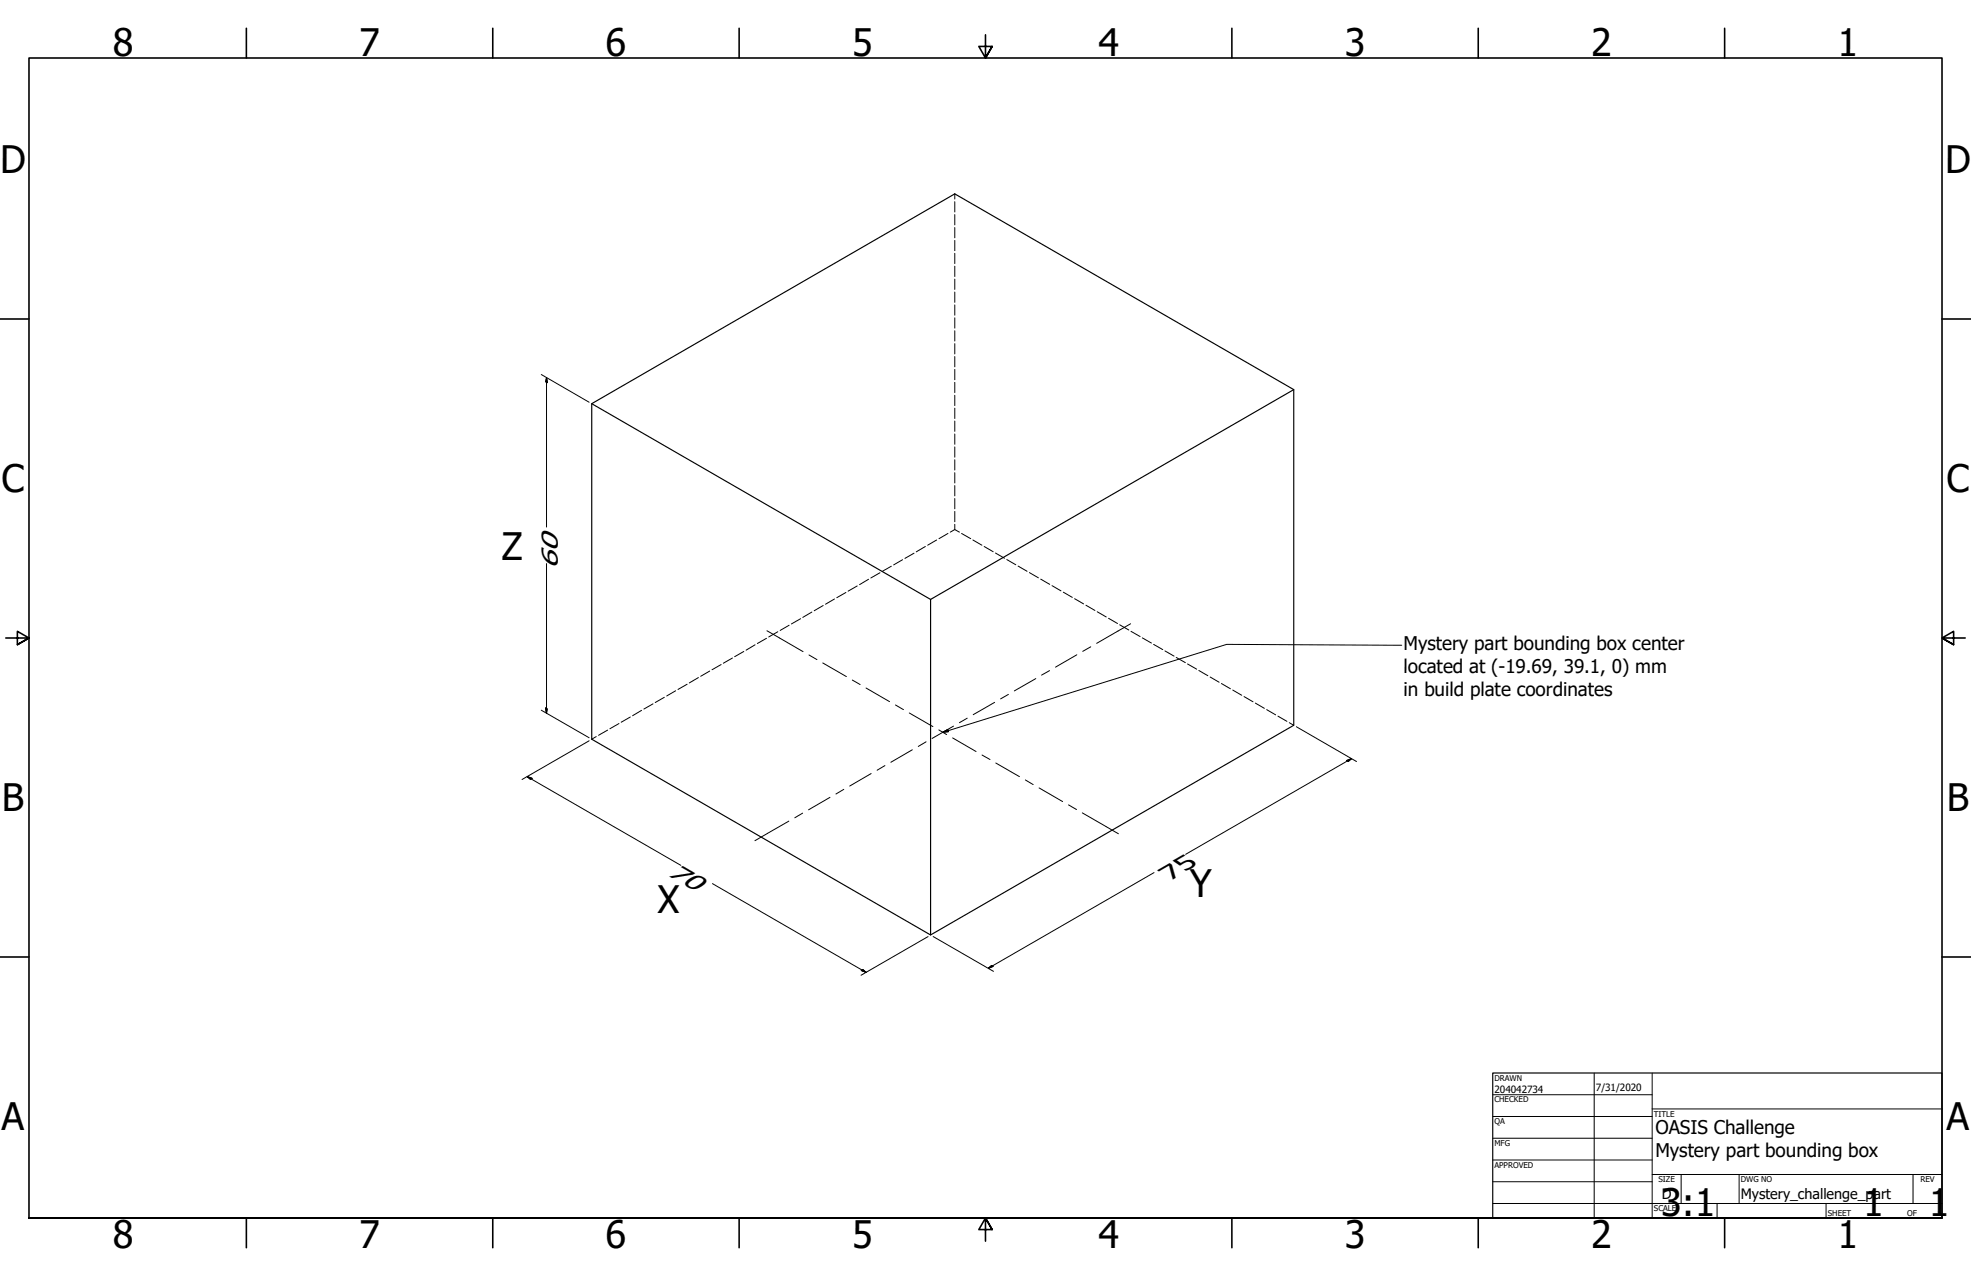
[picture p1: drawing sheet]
<svg xmlns="http://www.w3.org/2000/svg" width="864mm" height="559mm" viewBox="0 0 864 559" stroke-linecap="round" stroke-linejoin="round" font-family="sans-serif">
<!-- layer: Visible (ANSI) -->
<path d="M259.3 176.8l148.4 85.7M566.9 170.6l-159.2 91.9v146.9l-148.4-85.7v-146.9l159-91.9 148.6 85.7v147l-159.2 91.8" fill="none" stroke="#000" stroke-width=".51"/>
<!-- layer: Hidden (ANSI) -->
<g fill="none" stroke="#000" stroke-width=".44">
<path d="M418.3 84.9v2.3M418.3 88.3v4.5M418.3 94v4.5M418.3 99.6v4.5M418.3 105.3v4.5M418.3 110.9v4.5M418.3 116.6v4.5M418.3 122.2v4.5M418.3 127.9v4.5M418.3 133.5v4.5M418.3 139.2v4.5M418.3 144.8v4.6"/>
<path d="M418.3 150.5v4.5M418.3 156.1v4.6M418.3 161.8v4.5M418.3 167.4v4.6M418.3 173.1v4.5M418.3 178.8v4.5M418.3 184.4v4.5M418.3 190.1v4.5M418.3 195.7v4.5M418.3 201.4v4.5M418.3 207v4.5M418.3 212.7v4.5"/>
<path d="M418.3 218.3v4.5M405.4 239.3l-4 2.4M410.4 236.5l-3.9 2.3M415.4 233.6l-4 2.3M416.4 233l1.9-1.1 2.1 1.1M418.3 224v4.5M418.3 229.6v2.3M421.3 233.6l4 2.3M426.3 236.5l3.9 2.3M431.2 239.3l4 2.3M370.6 259.5l-4 2.2M375.6 256.6l-4 2.3"/>
<path d="M380.6 253.7l-4 2.3M385.6 250.8l-4 2.3M390.5 248l-4 2.3M395.5 245.1l-4 2.3M400.5 242.3l-4 2.2M436.2 242.2l3.9 2.3M441.1 245l4 2.3M446.1 247.9l3.9 2.3M451 250.8l4 2.2M456 253.6l3.9 2.3M460.9 256.5l4 2.3M465.9 259.3l3.9 2.3"/>
<path d="M335.9 279.5l-4 2.3M340.8 276.7l-4 2.3M345.8 273.8l-4 2.3M350.8 271l-4 2.2M355.7 268l-4 2.4M360.7 265.2l-4 2.3M365.6 262.3l-3.9 2.3M470.9 262.2l3.9 2.3M475.8 265l3.9 2.3M480.8 267.9l3.9 2.3M485.7 270.8l3.9 2.2M490.6 273.6l4 2.3"/>
<path d="M495.6 276.5l4 2.3M500.5 279.3l4 2.3M301.1 299.7l-4 2.2M306 296.7l-4 2.4M311 293.9l-4 2.3M316 291l-4 2.3M320.9 288.2l-4 2.2M325.9 285.3l-4 2.3M330.8 282.4l-3.9 2.3M505.5 282.2l4 2.3M510.4 285.1l4 2.2M515.4 287.9l4 2.3"/>
<path d="M520.3 290.8l4 2.3M525.3 293.6l3.9 2.3M530.2 296.5l4 2.3M535.2 299.3l3.9 2.3M266.3 319.7l-4 2.3M271.2 316.9l-4 2.3M276.2 314l-4 2.3M281.1 311.1l-3.9 2.3M286.1 308.2l-4 2.3M291.1 305.4l-4 2.3M296 302.5l-3.9 2.3M540.1 302.2l4 2.3"/>
<path d="M545.1 305.1l3.9 2.2M550 307.9l4 2.3M555 310.8l3.9 2.3M559.9 313.6l4 2.3M564.9 316.5l2 1.1M261.2 322.6l-1.9 1.1"/>
</g>
<!-- layer: Border (ANSI) -->
<g fill="none" stroke="#000" stroke-width=".7">
<path d="M107.9 12.4v13M215.9 12.4v13M323.8 12.4v13M431.8 15.2v10.2l-2.9-5.1h5.8l-2.9 5.1 2.9-5.1M539.8 12.4v13M647.7 12.4v13M755.6 12.4v13M0 139.7h12.7M850.9 139.7h12.7M2.5 279.4h10.2l-5.1-2.9v5.8l5.1-2.9-5.1 2.9M861.1 279.4h-10.2l5.1-2.9v5.8l-5.1-2.9 5.1 2.9M0 419.1h12.7"/>
<path d="M850.9 419.1h12.7M12.7 533.4v-508h838.2v508h-838.2h838.2M107.9 533.4v13M215.9 533.4v13M323.8 533.4v13M434.7 538.5l-2.9-5.1 2.9 5.1h-5.8l2.9-5.1v10.2M539.8 533.4v13M647.7 533.4v13M755.6 533.4v13"/>
</g>
<!-- layer: Title (ANSI) -->
<g fill="none" stroke="#000" stroke-width=".44">
<path d="M654 479.4h69.9M698.5 469.9v63.5M723.9 469.9v63.5M654 488.9h69.9M654 498.5h69.9M723.9 485.6h127M654 508h69.9M654 517.5h69.9M723.9 514.3h127M736.6 514.3v12.7M762 514.3v12.7M838.2 514.3v12.7"/>
<path d="M654 527h196.9M752.3 527v6.4M800.1 527v6.4"/>
</g>
<path d="M654 469.9h196.9v63.5h-196.9z" fill="none" stroke="#000" stroke-width=".51"/>
<!-- layer: Dimension (ANSI) -->
<g fill="none" stroke="#000" stroke-width=".44">
<path d="M237.2 164l20.9 12.1M239.5 165.4l.3 2.2-.7-.4zM239.5 165.4v65.4M239.5 246.8v65.5M237.2 311l20.9 12.1M239.1 310.1l.7 .4-.3 1.8zM568 318.3l26.4 15.2M258.1 324.4l-29.4 17M590 333.1l2.1-.9-1.4 1.2zM592.1 332.2l-72.6 41.9M231 340.1l2.1 .8-.7 .4zM231 340.1l67.3 38.9"/>
<path d="M312.2 387l67.3 38.8M505.7 382.1l-72.6 42M406.7 410.1l-29.4 17M408.9 410.1l26.4 15.3M377.4 425l.7-.4 1.4 1.2zM433.1 424.1l1.4-1.3 .7 .4z"/>
</g>
<path d="M239.5 165.4l.3 2.2zM239.5 165.4l.3 2.2-.7-.4zM239.1 310.1l.4 2.2zM239.1 310.1l.7 .4-.3 1.8zM590.7 333.4l1.4-1.2zM590 333.1l2.1-.9-1.4 1.2zM231 340.1l2.1 .8zM231 340.1l2.1 .8-.7 .4zM377.4 425l2.1 .8zM377.4 425l.7-.4 1.4 1.2zM433.1 424.1l1.4-1.3zM433.1 424.1l1.4-1.3 .7 .4z" fill="#000" stroke="#000" stroke-width=".44"/>
<!-- layer: Centerline (ANSI) -->
<g fill="none" stroke="#000" stroke-width=".44">
<path d="M336 276.2l15.9 9.2M495.4 273.2l-14.9 8.5M354.5 286.8l3.4 2.1M360.5 290.3l10.3 6M373.4 297.8l3.5 2M453.8 297.2l-9.4 5.4M459.9 293.7l-3.5 2M471.8 286.8l-9.3 5.4M477.9 283.3l-3.5 1.9M379.5 301.3l10.3 6M392.4 308.7l3.5 2.1M398.4 312.2l10.3 6"/>
<path d="M411.4 319.7l3.4 2M417.8 318l-9.4 5.4M423.8 314.5l-3.4 2M435.8 307.6l-9.4 5.4M441.8 304.1l-3.4 2M381.7 338.8l-9.4 5.4M387.7 335.3l-3.4 2M399.7 328.4l-9.4 5.4M405.8 324.9l-3.5 2M417.4 323.2l10.3 5.9M430.3 330.6l3.5 2M436.3 334.1l10.4 6"/>
<path d="M345.6 359.6l-14.8 8.6M351.7 356.1l-3.5 2M363.7 349.2l-9.4 5.4M369.7 345.7l-3.4 2M449.3 341.6l3.4 2M455.3 345.1l10.3 5.9M468.2 352.5l3.5 2M474.2 356l15.8 9.1"/>
</g>
<!-- layer: Symbol (ANSI) -->
<path d="M413.1 320.7l2.2-1.2zM413.1 320.7l2.2-1.2 .3 .9z" fill="#000" stroke="#000" stroke-width=".44"/>
<path d="M614.2 282.6l-76.7-.4-124 38.3M415.3 319.5l.3 .9-2.3 .3" fill="none" stroke="#000" stroke-width=".44"/>
<g font-size="16.6">
<text x="49.5" y="24.4">8</text>
<text x="157.4" y="24.4">7</text>
<text x="265.4" y="24.4">6</text>
<text x="373.3" y="24.4">5</text>
<text x="481.3" y="24.4">4</text>
<text x="589.2" y="24.4">3</text>
<text x="697.2" y="24.4">2</text>
<text x="805.1" y="24.4">1</text>
<text x=".1" y="75.8">D</text>
<text x="852.3" y="75.8">D</text>
<text x=".7" y="215.5">C</text>
<text x="852.9" y="215.5">C</text>
<text x="219.7" y="245.4">Z</text>
<text x=".8" y="355.2">B</text>
<text x="853.1" y="355.2">B</text>
<text x="521.3" y="392.7">Y</text>
<text x="288.1" y="400">X</text>
<text x=".6" y="494.9">A</text>
<text x="852.9" y="494.9">A</text>
<text x="727.8" y="532.4">3:1</text>
<text x="816.3" y="532.6">1</text>
<text x="845.1" y="532.6">1</text>
<text x="49.5" y="546.4">8</text>
<text x="157.4" y="546.4">7</text>
<text x="265.4" y="546.4">6</text>
<text x="373.3" y="546.4">5</text>
<text x="481.3" y="546.4">4</text>
<text x="589.2" y="546.4">3</text>
<text x="697.2" y="546.4">2</text>
<text x="805.1" y="546.4">1</text>
</g>
<g font-size="10.5">
<text x="244.5" y="249" transform="rotate(-90 244.5 249)">60</text>
<text x="292.2" y="383.1" transform="rotate(30 292.2 383.1)">70</text>
<text x="512.8" y="385.6" transform="rotate(-30 512.8 385.6)">75</text>
</g>
<g font-size="8.3">
<text x="615" y="284.9">Mystery part bounding box center</text>
<text x="615" y="294.8">located at (-19.69, 39.1, 0) mm</text>
<text x="615" y="304.6">in build plate coordinates</text>
<text x="725.3" y="496.6">OASIS Challenge</text>
<text x="725.3" y="506.5">Mystery part bounding box</text>
</g>
<g font-size="6.3">
<text x="728.1" y="524.9">D</text>
<text x="762.8" y="525">Mystery_challenge_part</text>
</g>
<g font-size="4.4">
<text x="654.8" y="478.6">204042734</text>
<text x="699.3" y="478">7/31/2020</text>
</g>
<g font-size="3.5">
<text x="654.8" y="473.2">DRAWN</text>
<text x="654.8" y="482.8">CHECKED</text>
<text x="724.7" y="488.9">TITLE</text>
<text x="654.8" y="492.3">QA</text>
<text x="654.8" y="501.8">MFG</text>
<text x="654.8" y="511.4">APPROVED</text>
<text x="726.7" y="517.7">SIZE</text>
<text x="762.8" y="517.7">DWG NO</text>
<text x="841.4" y="517.7">REV</text>
<text x="724.7" y="530.4">SCALE</text>
<text x="800.9" y="532.6">SHEET</text>
<text x="835.6" y="532.6">OF</text>
</g>
</svg>
